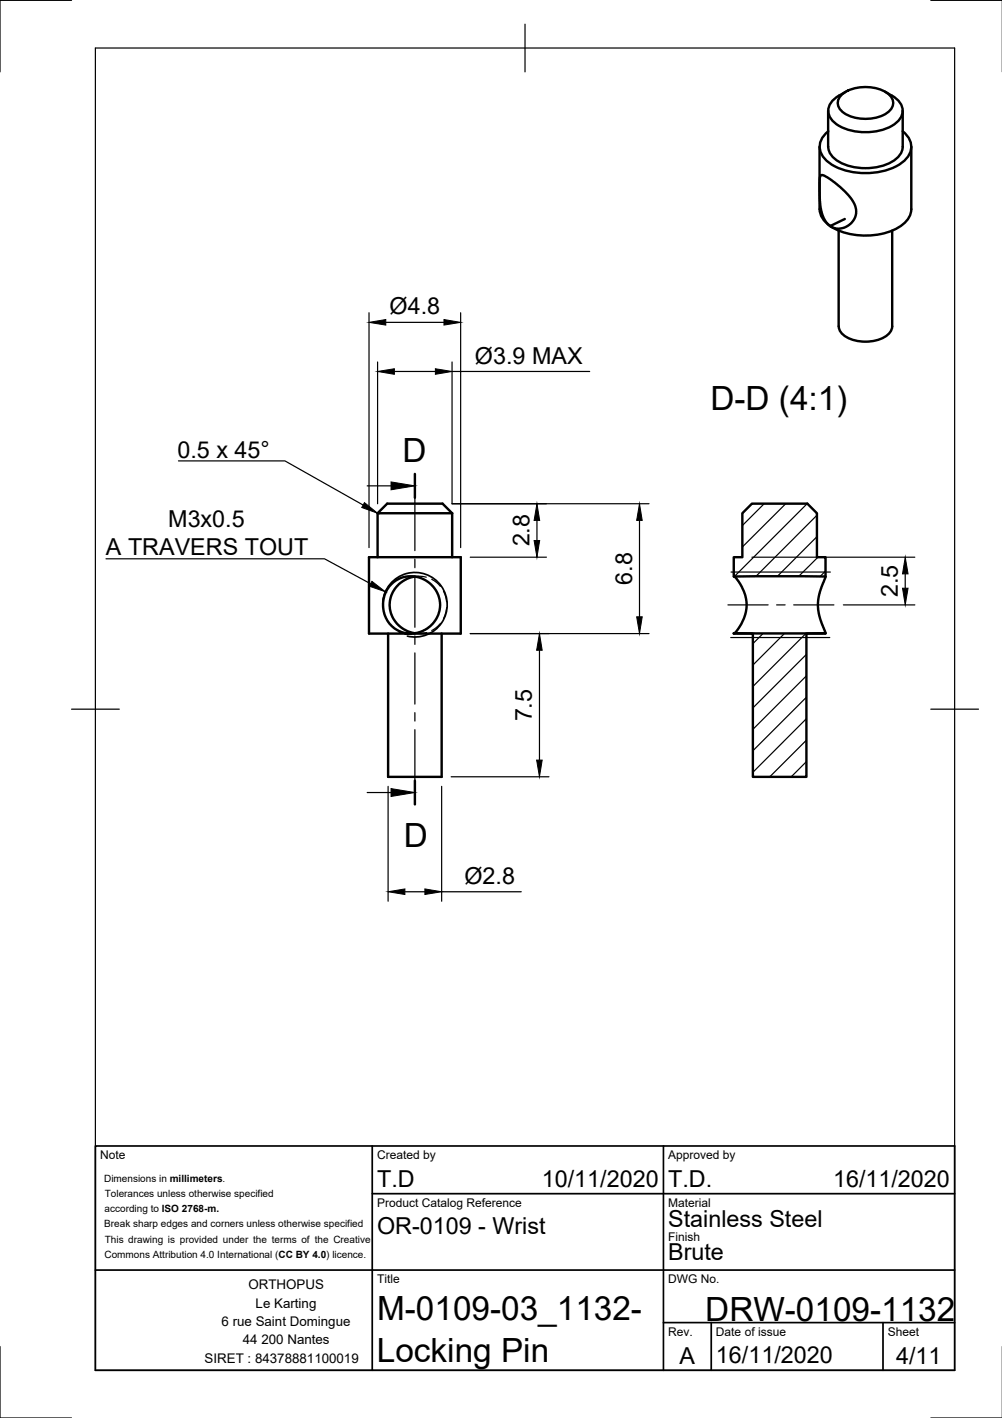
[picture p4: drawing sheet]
<svg xmlns="http://www.w3.org/2000/svg" width="210mm" height="297mm" viewBox="0 0 210 297" stroke-linecap="round" stroke-linejoin="round" font-family="sans-serif">
<!-- layer: Hidden -->
<path d="M86 120.7h1.8M86.9 120.8l1.2-.1 1.2 .2M89.3 132.5l-1.4 .2h-1M90.4 121.3l1.1 .8 .7 .7M92.3 130.6l-.7 .7-1.2 .8M92.9 123.8l.4 .9 .3 1.4M93.6 127.3l-.4 1.6-.3 .7" fill="none" stroke="#000" stroke-width=".25"/>
<!-- layer: Visible -->
<g fill="none" stroke="#000" stroke-width=".51">
<path d="M176.2 19.9a8.4 8.4 0 0 1 10.2 0 2.28 2.28 0 0 1-.6 3.8 8.6 8.6 0 0 1-9.5-.5 2.17 2.17 0 0 1-.1-3.3zM177.2 19.2l-1.5 .9M185.4 19.2l1.4 .9M171.7 30.7v13.1M173.5 23.2v7.5a4.4 4.4 0 0 0 3.2 3.7 11.9 11.9 0 0 0 10.9-1 3.5 3.5 0 0 0 1.5-2.7v-7.5M173.5 27.5a3.9 3.9 0 0 0 .4 6.7 14.6 14.6 0 0 0 14.8 0 3.9 3.9 0 0 0 .4-6.7M175.8 20a3.4 3.4 0 0 0-1.9 4.6 8.4 8.4 0 0 0 6.9 3.1 9.9 9.9 0 0 0 7.5-2.5 2.99 2.99 0 0 0-.6-4.6l-.9-.6M190.9 30.7v13.1a5.6 5.6 0 0 1-4.2 4.6 15 15 0 0 1-12.8-1.1M171.7 43.8a4.4 4.4 0 0 0 2.2 3.5M175.7 48.3v20a3.4 3.4 0 0 0 2.8 2.8 8.3 8.3 0 0 0 7.6-1.1l.7-1.1 .1-.6v-20M177 45.9l-3.1 1.5-.8-.8-.5-.8-.6-1.7-.3-2.1v-4.5l.1-.5 .2-.3 .8 .1 1.1 .7 2.9 2.4 1.7 2 .5 .8 .3 1v1l-.2 .9-.5 .8-.8 .8-1 .5-1.1 .2-1-.1-.8-.4M77.3 116.7h19.2v16h-10.5l2.1-.3 1-.5 1.2-.9 1.3-1.7 .5-1.4 .1-1-.4-2.2-.4-1-1-1.2-1.2-.9-1-.5-1.7-.4h-.9l-1.5 .3-1.1 .6-.9 .7-1.3 1.7-.3 1-.3 1.4 .4 2.4 1.1 2 .9 .8 1 .6 1.1 .4 1.3 .1h-8.7z"/>
<path d="M79.1 107.5l2-2h11.6l2 2M79.1 107.5h15.6M79.1 107.5v9.2M94.7 107.5v9.2M155.5 107.5l2-2h11.6l2 2v9.2h1.8v4.1h-19.2v-4.1h1.8zM81.3 132.7v30h11.2v-30M86.9 120.8h-.3a6 6 0 0 0-5 6.1 6 6 0 0 0 5.3 5.8M153.7 132.7l19.2-.1-4 .1v30h-11.2v-30zM153.9 120.8l1.5 2.2 .7 1.7 .3 1.6-.1 1.9-.5 1.4-1 1.9-.9 1.2M172.9 120.8l-1.1 3.1-.5 2.4 .3 2.7 1.3 3.7"/>
</g>
<!-- layer: Border -->
<path d="M15 .1h-15v15M20 10.1h180v276.9h-180zM110 5.1v10M195 .1h15M15 148.6h10M195 148.6h10M0 282.1v14.9h15M195 297h15" fill="none" stroke="#000" stroke-width=".25"/>
<!-- layer: TitleBlock -->
<path d="M20 240.1h180v46.9h-180zM78 240.1v46.9M78 250h122M139 240.1v46.9M20 266.1h180M139 277.1h61M149 277.1v9.9M185 277.1v9.9" fill="none" stroke="#000" stroke-width=".36"/>
<!-- layer: Center Lines -->
<path d="M86.9 102v13.3M86.9 117.1v1.8M86.9 120.7v10.7M86.9 133.2v1.8M86.9 136.8v10.7M152.5 126.7h8.4M162.7 126.7h1.8M166.3 126.7h8.4M86.9 149.3v1.8M86.9 152.9v13.3" fill="none" stroke="#000" stroke-width=".25"/>
<!-- layer: Dimensions -->
<g fill="none" stroke="#000" stroke-width=".25">
<path d="M77.3 65.5v49.2M79.1 75.8v29.7M80.8 67.5h12.2M82.6 77.8h8.6M94.7 75.8v29.7h41.3M94.7 77.8h28.8M96.5 65.5v49.2M98.5 116.7h16M112.5 109v4.2M134 109v20.2M157.5 116.7h34.1M98.5 132.7h37.5"/>
<path d="M113 136.2v23M176.7 126.7h14.9M189.6 120.2v3M81.3 164.7v24.1M92.5 164.7v24.1M94.5 162.7h20.5M84.8 186.8h4.2M92.5 186.8h16.7"/>
</g>
<g fill="#000" stroke="#000" stroke-width=".21">
<path d="M77.3 67.5l3.5-.6v1.2zM79.1 77.8l3.5-.6v1.2zM91.2 77.2l3.5 .6-3.5 .6zM93 66.9l3.5 .6-3.5 .6zM112.5 105.5l.6 3.5h-1.2zM111.9 113.2h1.2l-.6 3.5zM134 105.5l.5 3.5h-1.1zM113 132.7l.6 3.5h-1.2zM133.4 129.2h1.1l-.5 3.5zM189.1 123.2h1.1l-.6 3.5zM189.6 116.7l.6 3.5h-1.1zM112.4 159.2h1.2l-.6 3.5z"/>
<path d="M81.3 186.8l3.5-.6v1.2zM89 186.2l3.5 .6-3.5 .6z"/>
</g>
<!-- layer: Annotations -->
<path d="M76.3 105.3l2.8 2.2-3.3-1.2zM81.9 101l5 .8-5 .8zM77.9 121.8l2.8 2.2-3.3-1.2zM81.9 165.2l5 .8-5 .8z" fill="#000" stroke="#000" stroke-width=".21"/>
<path d="M37.4 96.5h22.3l16.4 9.3M22.2 117.1h45.8l9.6 5.2M76.9 101.8h5M76.9 166h5" fill="none" stroke="#000" stroke-width=".25"/>
<!-- layer: Hatching -->
<g fill="none" stroke="#000" stroke-width=".25">
<path d="M160.1 105.5l-4.6 4.6M164.6 105.5l-9.1 9.1M169.1 105.5l-15.3 15.3M171.1 108l-12.8 12.7M171.1 112.4l-8.2 8.3M171.3 116.7l-4 4M172.9 119.6l-1.1 1.2M155.4 132.7h-.1M159.9 132.7l-2.2 2.1M164.3 132.7l-6.6 6.6M168.8 132.7l-11.1 11.1M168.9 137.1l-11.2 11.2"/>
<path d="M168.9 141.6l-11.2 11.2M168.9 146.1l-11.2 11.2M168.9 150.6l-11.2 11.2M168.9 155.1l-7.6 7.6M168.9 159.6l-3.1 3.1"/>
</g>
<!-- layer: Annotations -->
<path d="M86.9 99.3v5M86.9 163.5v5" fill="none" stroke="#000" stroke-width=".51"/>
<!-- layer: Sketch4 -->
<path d="M80.2 126a6.8 6.8 0 0 1 7.7-6 6.8 6.8 0 0 1 5.7 7.9 6.8 6.8 0 0 1-8.3 5.4" fill="none" stroke="#000" stroke-width=".36"/>
<path d="M153.1 119.8h20.8M153.1 133.5h20.7" fill="none" stroke="#000" stroke-width=".25"/>
<g font-size="7">
<text x="148.8" y="85.8">D-D (4:1)</text>
<text x="84.3" y="96.8">D</text>
<text x="84.6" y="177.4">D</text>
<text x="79" y="276.5">M-0109-03_1132-</text>
<text x="147.7" y="276.7">DRW-0109-1132</text>
<text x="79" y="285.4">Locking Pin</text>
</g>
<g font-size="4.9">
<text x="81.6" y="65.9">Ø4.8</text>
<text x="99.5" y="76.2">Ø3.9 MAX</text>
<text x="37.2" y="95.8">0.5 x 45°</text>
<text x="35.2" y="110.5">M3x0.5</text>
<text x="22.2" y="116.4">A TRAVERS TOUT</text>
<text x="110.9" y="114.5" transform="rotate(-90 110.9 114.5)">2.8</text>
<text x="132.4" y="122.5" transform="rotate(-90 132.4 122.5)">6.8</text>
<text x="188.1" y="125.1" transform="rotate(-90 188.1 125.1)">2.5</text>
<text x="111.4" y="151.1" transform="rotate(-90 111.4 151.1)">7.5</text>
<text x="97.3" y="185.2">Ø2.8</text>
<text x="79" y="248.5">T.D</text>
<text x="113.5" y="248.5">10/11/2020</text>
<text x="140" y="248.5">T.D.</text>
<text x="174.5" y="248.5">16/11/2020</text>
<text x="140" y="257.1">Stainless Steel</text>
<text x="79" y="258.6">OR-0109 - Wrist</text>
<text x="140" y="264">Brute</text>
<text x="142.3" y="285.7">A</text>
<text x="150" y="285.5">16/11/2020</text>
<text x="187.7" y="285.7">4/11</text>
</g>
<g font-size="2.8">
<text x="52" y="270.1">ORTHOPUS</text>
<text x="53.6" y="273.9">Le Karting</text>
<text x="46.4" y="277.8">6 rue Saint Domingue</text>
<text x="50.9" y="281.6">44 200 Nantes</text>
<text x="42.9" y="285.5">SIRET : 84378881100019</text>
</g>
<g font-size="2.5">
<text x="21" y="242.9">Note</text>
<text x="79" y="242.9">Created by</text>
<text x="140" y="242.9">Approved by</text>
<text x="79" y="252.8">Product Catalog Reference</text>
<text x="140" y="252.8">Material</text>
<text x="140" y="260.1">Finish</text>
<text x="79" y="268.8">Title</text>
<text x="140" y="268.8">DWG No.</text>
<text x="140" y="279.9">Rev.</text>
<text x="150" y="279.9">Date of issue</text>
<text x="186" y="279.9">Sheet</text>
</g>
<g font-size="2.1">
<text x="21.8" y="247.6">Dimensions in millimeters.</text>
<text x="21.9" y="250.7">Tolerances unless otherwise specified</text>
<text x="21.8" y="257.1">Break sharp edges and corners unless otherwise specified</text>
<text x="21.9" y="253.9">according to ISO 2768-m.</text>
<text x="21.9" y="263.5">Commons Attribution 4.0 International (CC BY 4.0) licence.</text>
<text x="21.9" y="260.3">This drawing is provided under the terms of the Creative</text>
</g>
</svg>
